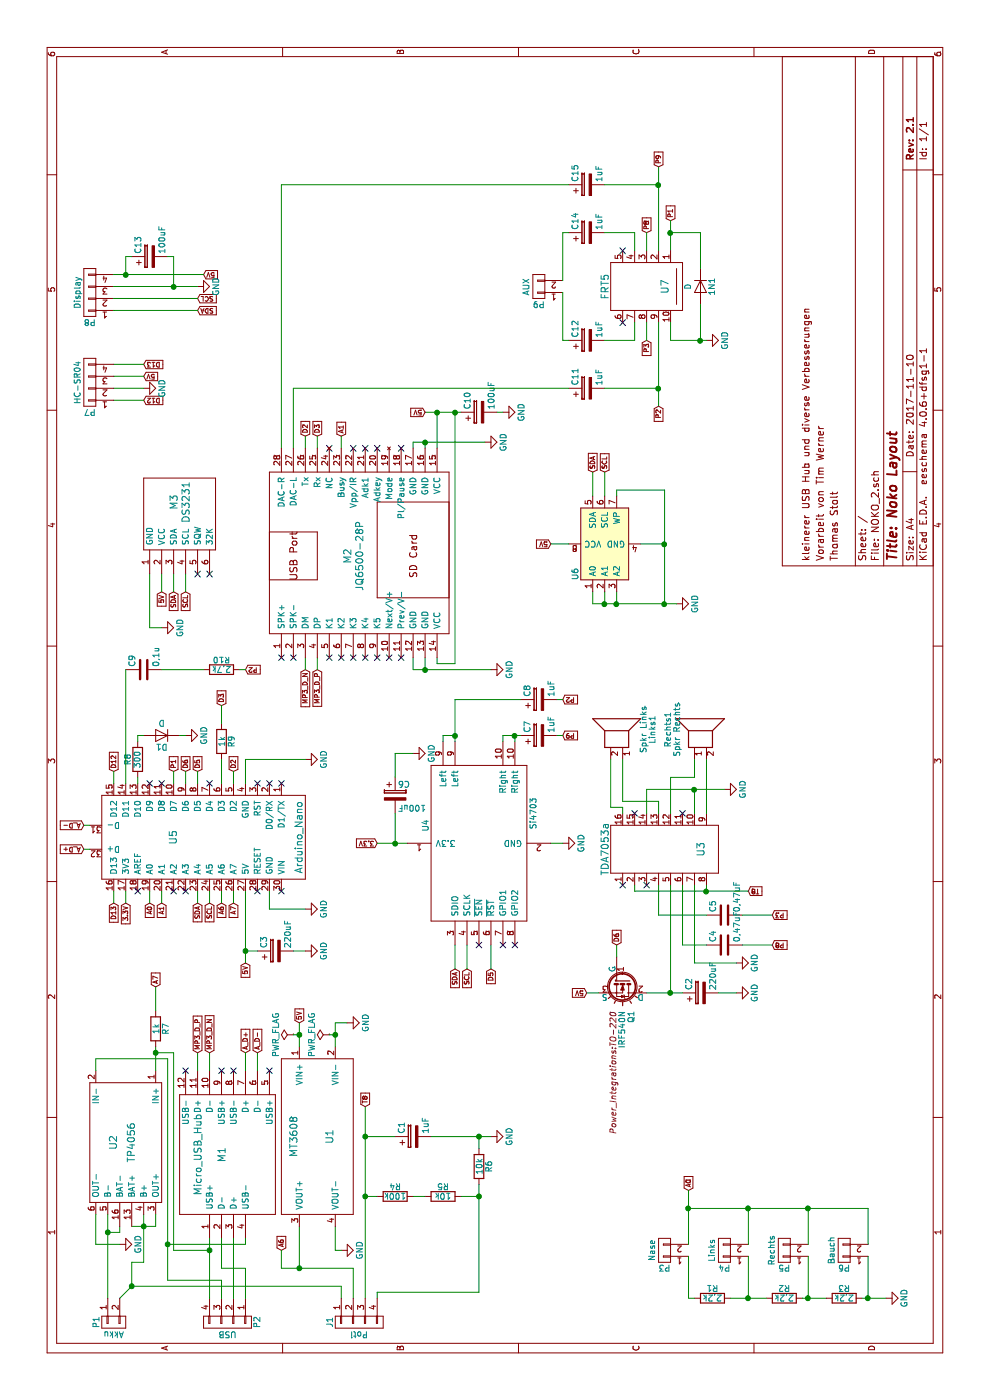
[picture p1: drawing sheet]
EESchema Schematic File Version 2
LIBS:NOKO_2-rescue
LIBS:power
LIBS:device
LIBS:transistors
LIBS:conn
LIBS:linear
LIBS:regul
LIBS:74xx
LIBS:cmos4000
LIBS:adc-dac
LIBS:memory
LIBS:xilinx
LIBS:microcontrollers
LIBS:dsp
LIBS:microchip
LIBS:analog_switches
LIBS:motorola
LIBS:texas
LIBS:intel
LIBS:audio
LIBS:interface
LIBS:digital-audio
LIBS:philips
LIBS:display
LIBS:cypress
LIBS:siliconi
LIBS:opto
LIBS:atmel
LIBS:contrib
LIBS:valves
LIBS:NOKO_2
LIBS:NOKO_2-cache
EELAYER 25 0
EELAYER END
$Descr A4 11693 8268
encoding utf-8
Sheet 1 1
Title "Noko Layout"
Date "2017-11-10"
Rev "2.1"
Comp ""
Comment1 "Thomas Stolt"
Comment2 "Vorarbeit von Tim Werner"
Comment3 "kleinerer USB Hub und diverse Verbesserungen"
Comment4 ""
$EndDescr
$Comp
L CONN_01X02 P1
U 1 1
P 650 950
F 0 "P1" H 650 1100 50  0000 C CNN
F 1 "Akku" V 750 950 50  0000 C CNN
F 2 "Connectors_JST:JST_XH_B02B-XH-A_02x2.50mm_Straight" H 650 950 50  0001 C CNN
F 3 "" H 650 950 50  0000 C CNN
	1    650  950 
	-1   0    0    -1  
$EndComp
Text GLabel 3650 2050 0    39   Input ~ 0
5V
$Comp
L CONN_01X04 P7
U 1 1
P 8500 750
F 0 "P7" H 8500 1000 50  0000 C CNN
F 1 "HC-SR04" V 8600 750 50  0000 C CNN
F 2 "Connectors_JST:JST_XH_B04B-XH-A_04x2.50mm_Straight" H 8500 750 50  0001 C CNN
F 3 "" H 8500 750 50  0000 C CNN
	1    8500 750 
	0    -1   -1   0   
$EndComp
Text GLabel 8550 1200 3    39   Input ~ 0
5V
$Comp
L CONN_01X04 P8
U 1 1
P 9250 750
F 0 "P8" H 9250 1000 50  0000 C CNN
F 1 "Display" V 9350 750 50  0000 C CNN
F 2 "Connectors_JST:JST_XH_B04B-XH-A_04x2.50mm_Straight" H 9250 750 50  0001 C CNN
F 3 "" H 9250 750 50  0000 C CNN
	1    9250 750 
	0    -1   -1   0   
$EndComp
Text GLabel 9400 1700 3    39   Input ~ 0
5V
Text GLabel 6750 1350 0    39   Input ~ 0
5V
Text GLabel 4150 1750 0    39   Input ~ 0
SCL
Text GLabel 4150 1650 0    39   Input ~ 0
SDA
Text GLabel 9100 1650 3    39   Input ~ 0
SDA
Text GLabel 6750 1450 0    39   Input ~ 0
SDA
Text GLabel 9200 1650 3    39   Input ~ 0
SCL
Text GLabel 6750 1550 0    39   Input ~ 0
SCL
$Comp
L CONN_01X02 P3
U 1 1
P 1250 5550
F 0 "P3" H 1250 5700 50  0000 C CNN
F 1 "Nase" V 1350 5550 50  0000 C CNN
F 2 "Connectors_JST:JST_XH_B02B-XH-A_02x2.50mm_Straight" H 1250 5550 50  0001 C CNN
F 3 "" H 1250 5550 50  0000 C CNN
	1    1250 5550
	0    -1   -1   0   
$EndComp
$Comp
L CONN_01X02 P4
U 1 1
P 1250 6050
F 0 "P4" H 1250 6200 50  0000 C CNN
F 1 "Links" V 1350 6050 50  0000 C CNN
F 2 "Connectors_JST:JST_XH_B02B-XH-A_02x2.50mm_Straight" H 1250 6050 50  0001 C CNN
F 3 "" H 1250 6050 50  0000 C CNN
	1    1250 6050
	0    -1   -1   0   
$EndComp
$Comp
L CONN_01X02 P5
U 1 1
P 1250 6550
F 0 "P5" H 1250 6700 50  0000 C CNN
F 1 "Rechts" V 1350 6550 50  0000 C CNN
F 2 "Connectors_JST:JST_XH_B02B-XH-A_02x2.50mm_Straight" H 1250 6550 50  0001 C CNN
F 3 "" H 1250 6550 50  0000 C CNN
	1    1250 6550
	0    -1   -1   0   
$EndComp
$Comp
L CONN_01X02 P6
U 1 1
P 1250 7050
F 0 "P6" H 1250 7200 50  0000 C CNN
F 1 "Bauch" V 1350 7050 50  0000 C CNN
F 2 "Connectors_JST:JST_XH_B02B-XH-A_02x2.50mm_Straight" H 1250 7050 50  0001 C CNN
F 3 "" H 1250 7050 50  0000 C CNN
	1    1250 7050
	0    -1   -1   0   
$EndComp
$Comp
L TDA7053a U3
U 1 1
P 4600 5550
F 0 "U3" H 4600 5250 60  0000 C CNN
F 1 "TDA7053a" H 4600 6050 60  0000 C CNN
F 2 "NOKO_Wetimer:TDA7053a" H 4600 5550 60  0001 C CNN
F 3 "" H 4600 5550 60  0001 C CNN
	1    4600 5550
	1    0    0    -1  
$EndComp
$Comp
L CONN_01X02 P9
U 1 1
P 9300 4500
F 0 "P9" H 9300 4650 50  0000 C CNN
F 1 "AUX" V 9400 4500 50  0000 C CNN
F 2 "Connectors_JST:JST_XH_B02B-XH-A_02x2.50mm_Straight" H 9300 4500 50  0001 C CNN
F 3 "" H 9300 4500 50  0000 C CNN
	1    9300 4500
	0    -1   -1   0   
$EndComp
$Comp
L 24LC256 U6
U 1 1
P 7150 5050
F 0 "U6" H 6900 5300 50  0000 C CNN
F 1 "24LC256" H 7350 5300 50  0001 C CNN
F 2 "Housings_DIP:DIP-8_W7.62mm" H 7200 4800 50  0001 L CNN
F 3 "" H 7150 4950 50  0000 C CNN
	1    7150 5050
	1    0    0    -1  
$EndComp
Text GLabel 7150 4600 1    39   Input ~ 0
5V
Text GLabel 7750 4950 2    39   Input ~ 0
SDA
Text GLabel 7750 5050 2    39   Input ~ 0
SCL
$Comp
L R R8
U 1 1
P 5350 1150
F 0 "R8" V 5430 1150 50  0000 C CNN
F 1 "300" V 5350 1150 50  0000 C CNN
F 2 "Resistors_THT:R_Axial_DIN0207_L6.3mm_D2.5mm_P7.62mm_Horizontal" V 5280 1150 50  0001 C CNN
F 3 "" H 5350 1150 50  0000 C CNN
	1    5350 1150
	0    -1   -1   0   
$EndComp
$Comp
L D D1
U 1 1
P 5550 1350
F 0 "D1" H 5550 1450 50  0000 C CNN
F 1 "D" H 5550 1250 50  0000 C CNN
F 2 "Connectors_JST:JST_XH_B02B-XH-A_02x2.50mm_Straight" H 5550 1350 50  0001 C CNN
F 3 "" H 5550 1350 50  0000 C CNN
	1    5550 1350
	0    -1   -1   0   
$EndComp
$Comp
L IRF540N Q1
U 1 1
P 3500 5200
F 0 "Q1" H 3750 5275 50  0000 L CNN
F 1 "IRF540N" H 3750 5200 50  0000 L CNN
F 2 "Power_Integrations:TO-220" H 3750 5125 50  0000 L CIN
F 3 "" H 3500 5200 50  0000 L CNN
	1    3500 5200
	-1   0    0    1   
$EndComp
Text GLabel 3150 2500 2    39   Input ~ 0
5V
Text GLabel 3400 4900 1    39   Input ~ 0
5V
$Comp
L R R7
U 1 1
P 3100 1300
F 0 "R7" V 3180 1300 50  0000 C CNN
F 1 "1k" V 3100 1300 50  0000 C CNN
F 2 "Resistors_THT:R_Axial_DIN0207_L6.3mm_D2.5mm_P7.62mm_Horizontal" V 3030 1300 50  0001 C CNN
F 3 "" H 3100 1300 50  0000 C CNN
	1    3100 1300
	0    1    1    0   
$EndComp
$Comp
L CP C3
U 1 1
P 3750 2300
F 0 "C3" H 3775 2400 50  0000 L CNN
F 1 "220uF" H 3775 2200 50  0000 L CNN
F 2 "Capacitors_THT:CP_Radial_D8.0mm_P3.80mm" H 3788 2150 50  0001 C CNN
F 3 "" H 3750 2300 50  0000 C CNN
	1    3750 2300
	1    0    0    -1  
$EndComp
Text GLabel 4150 1250 0    39   Input ~ 0
A0
Text GLabel 1750 5750 2    39   Input ~ 0
A0
$Comp
L R R1
U 1 1
P 850 5950
F 0 "R1" V 930 5950 50  0000 C CNN
F 1 "2,2k" V 850 5950 50  0000 C CNN
F 2 "Resistors_THT:R_Axial_DIN0207_L6.3mm_D2.5mm_P7.62mm_Horizontal" V 780 5950 50  0001 C CNN
F 3 "" H 850 5950 50  0000 C CNN
	1    850  5950
	1    0    0    -1  
$EndComp
$Comp
L R R2
U 1 1
P 850 6550
F 0 "R2" V 930 6550 50  0000 C CNN
F 1 "2,2k" V 850 6550 50  0000 C CNN
F 2 "Resistors_THT:R_Axial_DIN0207_L6.3mm_D2.5mm_P7.62mm_Horizontal" V 780 6550 50  0001 C CNN
F 3 "" H 850 6550 50  0000 C CNN
	1    850  6550
	1    0    0    -1  
$EndComp
$Comp
L R R3
U 1 1
P 850 7050
F 0 "R3" V 930 7050 50  0000 C CNN
F 1 "2,2k" V 850 7050 50  0000 C CNN
F 2 "Resistors_THT:R_Axial_DIN0207_L6.3mm_D2.5mm_P7.62mm_Horizontal" V 780 7050 50  0001 C CNN
F 3 "" H 850 7050 50  0000 C CNN
	1    850  7050
	1    0    0    -1  
$EndComp
Text GLabel 4150 950  0    39   Input ~ 0
D13
Text GLabel 8650 1200 3    39   Input ~ 0
D13
Text GLabel 8350 1200 3    39   Input ~ 0
D12
Text GLabel 8050 2850 2    39   Input ~ 0
A1
Text GLabel 5800 1850 2    39   Input ~ 0
D3
Text GLabel 5250 1950 2    39   Input ~ 0
D2
Text GLabel 8050 2650 2    39   Input ~ 0
D3
Text GLabel 8050 2550 2    39   Input ~ 0
D2
$Comp
L R R9
U 1 1
P 5500 1850
F 0 "R9" V 5580 1850 50  0000 C CNN
F 1 "1k" V 5500 1850 50  0000 C CNN
F 2 "Resistors_THT:R_Axial_DIN0207_L6.3mm_D2.5mm_P7.62mm_Horizontal" V 5430 1850 50  0001 C CNN
F 3 "" H 5500 1850 50  0000 C CNN
	1    5500 1850
	0    1    1    0   
$EndComp
Text GLabel 5250 1550 2    39   Input ~ 0
D6
Text GLabel 3800 5150 2    39   Input ~ 0
D6
$Comp
L CP C2
U 1 1
P 3400 5850
F 0 "C2" H 3425 5950 50  0000 L CNN
F 1 "220uF" H 3425 5750 50  0000 L CNN
F 2 "Capacitors_THT:CP_Radial_D8.0mm_P3.80mm" H 3438 5700 50  0001 C CNN
F 3 "" H 3400 5850 50  0000 C CNN
	1    3400 5850
	1    0    0    -1  
$EndComp
$Comp
L CP C10
U 1 1
P 8250 4000
F 0 "C10" H 8275 4100 50  0000 L CNN
F 1 "100uF" H 8275 3900 50  0000 L CNN
F 2 "Capacitors_THT:CP_Radial_D5.0mm_P2.50mm" H 8288 3850 50  0001 C CNN
F 3 "" H 8250 4000 50  0000 C CNN
	1    8250 4000
	1    0    0    -1  
$EndComp
$Comp
L CP C13
U 1 1
P 9550 1250
F 0 "C13" H 9575 1350 50  0000 L CNN
F 1 "100uF" H 9575 1150 50  0000 L CNN
F 2 "Capacitors_THT:CP_Radial_D5.0mm_P2.50mm" H 9588 1100 50  0001 C CNN
F 3 "" H 9550 1250 50  0000 C CNN
	1    9550 1250
	1    0    0    -1  
$EndComp
Text GLabel 4150 1050 0    39   Input ~ 0
3.3V
$Comp
L CP C6
U 1 1
P 5050 3300
F 0 "C6" H 5075 3400 50  0000 L CNN
F 1 "100uF" H 5075 3200 50  0000 L CNN
F 2 "Capacitors_THT:CP_Radial_D5.0mm_P2.50mm" H 5088 3150 50  0001 C CNN
F 3 "" H 5050 3300 50  0000 C CNN
	1    5050 3300
	0    1    1    0   
$EndComp
Text GLabel 9750 5400 2    39   Input ~ 0
P8
Text GLabel 5550 4700 3    39   Input ~ 0
P9
$Comp
L CP C7
U 1 1
P 5550 4500
F 0 "C7" H 5575 4600 50  0000 L CNN
F 1 "1uF" H 5575 4400 50  0000 L CNN
F 2 "Capacitors_THT:CP_Radial_D5.0mm_P2.00mm" H 5588 4350 50  0001 C CNN
F 3 "" H 5550 4500 50  0000 C CNN
	1    5550 4500
	1    0    0    -1  
$EndComp
$Comp
L CP C8
U 1 1
P 5850 4500
F 0 "C8" H 5875 4600 50  0000 L CNN
F 1 "1uF" H 5875 4400 50  0000 L CNN
F 2 "Capacitors_THT:CP_Radial_D5.0mm_P2.00mm" H 5888 4350 50  0001 C CNN
F 3 "" H 5850 4500 50  0000 C CNN
	1    5850 4500
	1    0    0    -1  
$EndComp
Text GLabel 5850 4700 3    39   Input ~ 0
P2
Text GLabel 5250 1650 2    39   Input ~ 0
D5
$Comp
L CP C12
U 1 1
P 8850 4900
F 0 "C12" H 8875 5000 50  0000 L CNN
F 1 "1uF" H 8875 4800 50  0000 L CNN
F 2 "Capacitors_THT:CP_Radial_D5.0mm_P2.00mm" H 8888 4750 50  0001 C CNN
F 3 "" H 8850 4900 50  0000 C CNN
	1    8850 4900
	1    0    0    -1  
$EndComp
$Comp
L CP C14
U 1 1
P 9750 4900
F 0 "C14" H 9775 5000 50  0000 L CNN
F 1 "1uF" H 9775 4800 50  0000 L CNN
F 2 "Capacitors_THT:CP_Radial_D5.0mm_P2.00mm" H 9788 4750 50  0001 C CNN
F 3 "" H 9750 4900 50  0000 C CNN
	1    9750 4900
	1    0    0    -1  
$EndComp
Text GLabel 4150 1950 0    39   Input ~ 0
A7
Text GLabel 3450 1300 2    39   Input ~ 0
A7
Text GLabel 5250 950  2    39   Input ~ 0
D12
$Comp
L C C9
U 1 1
P 6100 1200
F 0 "C9" H 6125 1300 50  0000 L CNN
F 1 "0,1u" H 6125 1100 50  0000 L CNN
F 2 "Capacitors_THT:C_Disc_D3.4mm_W2.1mm_P2.50mm" H 6138 1050 50  0001 C CNN
F 3 "" H 6100 1200 50  0000 C CNN
	1    6100 1200
	1    0    0    -1  
$EndComp
$Comp
L R R10
U 1 1
P 6100 1850
F 0 "R10" V 6180 1850 50  0000 C CNN
F 1 "2,7k" V 6100 1850 50  0000 C CNN
F 2 "Resistors_THT:R_Axial_DIN0207_L6.3mm_D2.5mm_P7.62mm_Horizontal" V 6030 1850 50  0001 C CNN
F 3 "" H 6100 1850 50  0000 C CNN
	1    6100 1850
	1    0    0    -1  
$EndComp
Text GLabel 6100 2050 3    39   Input ~ 0
P2
$Comp
L CP C15
U 1 1
P 10150 4900
F 0 "C15" H 10175 5000 50  0000 L CNN
F 1 "1uF" H 10175 4800 50  0000 L CNN
F 2 "Capacitors_THT:CP_Radial_D5.0mm_P2.00mm" H 10188 4750 50  0001 C CNN
F 3 "" H 10150 4900 50  0000 C CNN
	1    10150 4900
	1    0    0    -1  
$EndComp
$Comp
L CP C11
U 1 1
P 8450 4900
F 0 "C11" H 8475 5000 50  0000 L CNN
F 1 "1uF" H 8475 4800 50  0000 L CNN
F 2 "Capacitors_THT:CP_Radial_D5.0mm_P2.50mm" H 8488 4750 50  0001 C CNN
F 3 "" H 8450 4900 50  0000 C CNN
	1    8450 4900
	1    0    0    -1  
$EndComp
Text GLabel 8850 5400 0    39   Input ~ 0
P3
Text GLabel 9850 5600 2    39   Input ~ 0
P1
$Comp
L C C5
U 1 1
P 4050 6050
F 0 "C5" H 4075 6150 50  0000 L CNN
F 1 "0,47uF" H 4075 5950 50  0000 L CNN
F 2 "Capacitors_THT:C_Disc_D3.4mm_W2.1mm_P2.50mm" H 4088 5900 50  0001 C CNN
F 3 "" H 4050 6050 50  0000 C CNN
	1    4050 6050
	1    0    0    -1  
$EndComp
Text GLabel 4050 6450 3    39   Input ~ 0
P3
$Comp
L C C4
U 1 1
P 3800 6050
F 0 "C4" H 3825 6150 50  0000 L CNN
F 1 "0,47uF" H 3825 5950 50  0000 L CNN
F 2 "Capacitors_THT:C_Disc_D3.4mm_W2.1mm_P2.50mm" H 3838 5900 50  0001 C CNN
F 3 "" H 3800 6050 50  0000 C CNN
	1    3800 6050
	1    0    0    -1  
$EndComp
Text GLabel 3800 6450 3    39   Input ~ 0
P8
Text GLabel 4250 6250 3    39   Input ~ 0
T8
$Comp
L CP C1
U 1 1
P 2200 3450
F 0 "C1" H 2225 3550 50  0000 L CNN
F 1 "1uF" H 2225 3350 50  0000 L CNN
F 2 "Capacitors_THT:CP_Radial_D5.0mm_P2.50mm" H 2238 3300 50  0001 C CNN
F 3 "" H 2200 3450 50  0000 C CNN
	1    2200 3450
	1    0    0    -1  
$EndComp
$Comp
L R R4
U 1 1
P 1700 3300
F 0 "R4" V 1780 3300 50  0000 C CNN
F 1 "100k" V 1700 3300 50  0000 C CNN
F 2 "Resistors_THT:R_Axial_DIN0207_L6.3mm_D2.5mm_P7.62mm_Horizontal" V 1630 3300 50  0001 C CNN
F 3 "" H 1700 3300 50  0000 C CNN
	1    1700 3300
	1    0    0    -1  
$EndComp
$Comp
L R R5
U 1 1
P 1700 3700
F 0 "R5" V 1780 3700 50  0000 C CNN
F 1 "10k" V 1700 3700 50  0000 C CNN
F 2 "Resistors_THT:R_Axial_DIN0207_L6.3mm_D2.5mm_P7.62mm_Horizontal" V 1630 3700 50  0001 C CNN
F 3 "" H 1700 3700 50  0000 C CNN
	1    1700 3700
	1    0    0    -1  
$EndComp
$Comp
L R R6
U 1 1
P 1950 4000
F 0 "R6" V 2030 4000 50  0000 C CNN
F 1 "10k" V 1950 4000 50  0000 C CNN
F 2 "Resistors_THT:R_Axial_DIN0207_L6.3mm_D2.5mm_P7.62mm_Horizontal" V 1880 4000 50  0001 C CNN
F 3 "" H 1950 4000 50  0000 C CNN
	1    1950 4000
	0    1    1    0   
$EndComp
Text GLabel 2450 3050 2    39   Input ~ 0
T8
Text GLabel 4150 1850 0    39   Input ~ 0
A6
NoConn ~ 4300 5200
NoConn ~ 4300 5400
NoConn ~ 4900 5300
NoConn ~ 4900 5700
Text GLabel 5250 1450 2    39   Input ~ 0
P1
$Comp
L D 1N1
U 1 1
P 9300 5850
F 0 "1N1" H 9300 5950 50  0000 C CNN
F 1 "D" H 9300 5750 50  0000 C CNN
F 2 "Diodes_THT:D_DO-41_SOD81_P7.62mm_Horizontal" H 9300 5850 50  0001 C CNN
F 3 "" H 9300 5850 50  0000 C CNN
	1    9300 5850
	-1   0    0    1   
$EndComp
$Comp
L GND #PWR01
U 1 1
P 3150 2900
F 0 "#PWR01" H 3150 2650 50  0001 C CNN
F 1 "GND" H 3150 2750 50  0000 C CNN
F 2 "" H 3150 2900 50  0000 C CNN
F 3 "" H 3150 2900 50  0000 C CNN
	1    3150 2900
	1    0    0    -1  
$EndComp
$Comp
L GND #PWR02
U 1 1
P 2200 4100
F 0 "#PWR02" H 2200 3850 50  0001 C CNN
F 1 "GND" H 2200 3950 50  0000 C CNN
F 2 "" H 2200 4100 50  0000 C CNN
F 3 "" H 2200 4100 50  0000 C CNN
	1    2200 4100
	1    0    0    -1  
$EndComp
$Comp
L GND #PWR03
U 1 1
P 850 7400
F 0 "#PWR03" H 850 7150 50  0001 C CNN
F 1 "GND" H 850 7250 50  0000 C CNN
F 2 "" H 850 7400 50  0000 C CNN
F 3 "" H 850 7400 50  0000 C CNN
	1    850  7400
	1    0    0    -1  
$EndComp
$Comp
L GND #PWR04
U 1 1
P 3400 6150
F 0 "#PWR04" H 3400 5900 50  0001 C CNN
F 1 "GND" H 3400 6000 50  0000 C CNN
F 2 "" H 3400 6150 50  0000 C CNN
F 3 "" H 3400 6150 50  0000 C CNN
	1    3400 6150
	1    0    0    -1  
$EndComp
$Comp
L GND #PWR05
U 1 1
P 5400 3450
F 0 "#PWR05" H 5400 3200 50  0001 C CNN
F 1 "GND" H 5400 3300 50  0000 C CNN
F 2 "" H 5400 3450 50  0000 C CNN
F 3 "" H 5400 3450 50  0000 C CNN
	1    5400 3450
	1    0    0    -1  
$EndComp
$Comp
L GND #PWR06
U 1 1
P 8850 5900
F 0 "#PWR06" H 8850 5650 50  0001 C CNN
F 1 "GND" H 8850 5750 50  0000 C CNN
F 2 "" H 8850 5900 50  0000 C CNN
F 3 "" H 8850 5900 50  0000 C CNN
	1    8850 5900
	1    0    0    -1  
$EndComp
$Comp
L GND #PWR07
U 1 1
P 5100 6050
F 0 "#PWR07" H 5100 5800 50  0001 C CNN
F 1 "GND" H 5100 5900 50  0000 C CNN
F 2 "" H 5100 6050 50  0000 C CNN
F 3 "" H 5100 6050 50  0000 C CNN
	1    5100 6050
	1    0    0    -1  
$EndComp
$Comp
L GND #PWR08
U 1 1
P 5350 2550
F 0 "#PWR08" H 5350 2300 50  0001 C CNN
F 1 "GND" H 5350 2400 50  0000 C CNN
F 2 "" H 5350 2550 50  0000 C CNN
F 3 "" H 5350 2550 50  0000 C CNN
	1    5350 2550
	1    0    0    -1  
$EndComp
$Comp
L GND #PWR09
U 1 1
P 5550 1550
F 0 "#PWR09" H 5550 1300 50  0001 C CNN
F 1 "GND" H 5550 1400 50  0000 C CNN
F 2 "" H 5550 1550 50  0000 C CNN
F 3 "" H 5550 1550 50  0000 C CNN
	1    5550 1550
	1    0    0    -1  
$EndComp
$Comp
L GND #PWR010
U 1 1
P 6650 5650
F 0 "#PWR010" H 6650 5400 50  0001 C CNN
F 1 "GND" H 6650 5500 50  0000 C CNN
F 2 "" H 6650 5650 50  0000 C CNN
F 3 "" H 6650 5650 50  0000 C CNN
	1    6650 5650
	1    0    0    -1  
$EndComp
$Comp
L GND #PWR011
U 1 1
P 6450 1350
F 0 "#PWR011" H 6450 1100 50  0001 C CNN
F 1 "GND" H 6450 1200 50  0000 C CNN
F 2 "" H 6450 1350 50  0000 C CNN
F 3 "" H 6450 1350 50  0000 C CNN
	1    6450 1350
	1    0    0    -1  
$EndComp
$Comp
L GND #PWR012
U 1 1
P 9300 1650
F 0 "#PWR012" H 9300 1400 50  0001 C CNN
F 1 "GND" H 9300 1500 50  0000 C CNN
F 2 "" H 9300 1650 50  0000 C CNN
F 3 "" H 9300 1650 50  0000 C CNN
	1    9300 1650
	1    0    0    -1  
$EndComp
$Comp
L GND #PWR013
U 1 1
P 8450 1200
F 0 "#PWR013" H 8450 950 50  0001 C CNN
F 1 "GND" H 8450 1050 50  0000 C CNN
F 2 "" H 8450 1200 50  0000 C CNN
F 3 "" H 8450 1200 50  0000 C CNN
	1    8450 1200
	1    0    0    -1  
$EndComp
$Comp
L GND #PWR014
U 1 1
P 8250 4200
F 0 "#PWR014" H 8250 3950 50  0001 C CNN
F 1 "GND" H 8250 4050 50  0000 C CNN
F 2 "" H 8250 4200 50  0000 C CNN
F 3 "" H 8250 4200 50  0000 C CNN
	1    8250 4200
	1    0    0    -1  
$EndComp
$Comp
L GND #PWR015
U 1 1
P 8000 4050
F 0 "#PWR015" H 8000 3800 50  0001 C CNN
F 1 "GND" H 8000 3900 50  0000 C CNN
F 2 "" H 8000 4050 50  0000 C CNN
F 3 "" H 8000 4050 50  0000 C CNN
	1    8000 4050
	1    0    0    -1  
$EndComp
Wire Wire Line
	3650 2050 4250 2050
Wire Wire Line
	8550 1200 8550 950 
Wire Wire Line
	8450 1200 8450 950 
Wire Wire Line
	9400 950  9400 1700
Wire Wire Line
	9300 950  9300 1650
Wire Wire Line
	9200 1650 9200 950 
Wire Wire Line
	9100 1650 9100 950 
Wire Wire Line
	6750 4950 6650 4950
Wire Wire Line
	6650 4950 6650 5650
Wire Wire Line
	6750 5050 6650 5050
Connection ~ 6650 5050
Wire Wire Line
	6750 5150 6650 5150
Connection ~ 6650 5150
Wire Wire Line
	7150 5550 7150 5350
Connection ~ 6650 5550
Wire Wire Line
	7600 5150 7550 5150
Wire Wire Line
	7600 5550 7600 5150
Connection ~ 7150 5550
Wire Wire Line
	7150 4750 7150 4600
Wire Wire Line
	7550 4950 7750 4950
Wire Wire Line
	7550 5050 7750 5050
Wire Wire Line
	8350 1200 8350 950 
Wire Wire Line
	3400 4900 3400 5000
Wire Wire Line
	3400 5400 3400 5700
Wire Wire Line
	4250 5300 4250 6250
Wire Wire Line
	3750 2150 3750 2050
Connection ~ 3750 2050
Wire Wire Line
	3750 2450 3750 2550
Wire Wire Line
	1300 5750 1750 5750
Wire Wire Line
	1600 5750 1600 7250
Wire Wire Line
	1600 6250 1300 6250
Connection ~ 1600 5750
Wire Wire Line
	1600 6750 1300 6750
Connection ~ 1600 6250
Wire Wire Line
	1600 7250 1300 7250
Connection ~ 1600 6750
Wire Wire Line
	1200 5750 850  5750
Wire Wire Line
	850  5750 850  5800
Wire Wire Line
	850  6100 850  6400
Wire Wire Line
	850  6700 850  6900
Wire Wire Line
	1200 6250 850  6250
Connection ~ 850  6250
Wire Wire Line
	1200 6750 850  6750
Connection ~ 850  6750
Wire Wire Line
	1200 7250 850  7250
Wire Wire Line
	850  7200 850  7400
Connection ~ 850  7250
Wire Wire Line
	8650 1200 8650 950 
Wire Wire Line
	3800 5150 3700 5150
Connection ~ 3400 5600
Wire Wire Line
	3400 6000 3400 6150
Wire Wire Line
	9550 1100 9550 1050
Wire Wire Line
	9550 1050 9400 1050
Connection ~ 9400 1050
Wire Wire Line
	9550 1400 9550 1450
Wire Wire Line
	9550 1450 9300 1450
Connection ~ 9300 1450
Wire Wire Line
	6100 1350 6100 1700
Wire Wire Line
	6100 2000 6100 2050
Wire Wire Line
	4050 5500 4050 5900
Wire Wire Line
	4050 6200 4050 6450
Wire Wire Line
	3800 5700 3800 5900
Wire Wire Line
	3800 6200 3800 6450
Connection ~ 4250 5900
Wire Wire Line
	1700 3550 1700 3450
Wire Wire Line
	5100 5400 5100 6050
Connection ~ 5100 5800
Wire Wire Line
	6650 5550 7600 5550
$Comp
L GND #PWR016
U 1 1
P 4100 2550
F 0 "#PWR016" H 4100 2300 50  0001 C CNN
F 1 "GND" H 4100 2400 50  0000 C CNN
F 2 "" H 4100 2550 50  0000 C CNN
F 3 "" H 4100 2550 50  0000 C CNN
	1    4100 2550
	1    0    0    -1  
$EndComp
$Comp
L GND #PWR017
U 1 1
P 3750 2550
F 0 "#PWR017" H 3750 2300 50  0001 C CNN
F 1 "GND" H 3750 2400 50  0000 C CNN
F 2 "" H 3750 2550 50  0000 C CNN
F 3 "" H 3750 2550 50  0000 C CNN
	1    3750 2550
	1    0    0    -1  
$EndComp
$Comp
L GND #PWR018
U 1 1
P 4650 4700
F 0 "#PWR018" H 4650 4450 50  0001 C CNN
F 1 "GND" H 4650 4550 50  0000 C CNN
F 2 "" H 4650 4700 50  0001 C CNN
F 3 "" H 4650 4700 50  0001 C CNN
	1    4650 4700
	1    0    0    -1  
$EndComp
$Comp
L Si4703 U4
U 1 1
P 4650 3950
F 0 "U4" H 4800 4350 50  0000 C CNN
F 1 "Si4703" H 4900 3450 50  0000 C CNN
F 2 "NOKO_2:Si4703" H 4650 3950 50  0001 C CNN
F 3 "" H 4650 3950 50  0001 C CNN
	1    4650 3950
	1    0    0    -1  
$EndComp
Wire Wire Line
	4650 4600 4650 4700
Text GLabel 4650 3150 1    39   Input ~ 0
3.3V
Wire Wire Line
	4650 3150 4650 3400
Text GLabel 3600 3800 0    39   Input ~ 0
SDA
Wire Wire Line
	3600 3800 3800 3800
Text GLabel 3600 3900 0    39   Input ~ 0
SCL
Wire Wire Line
	3800 3900 3600 3900
Text GLabel 3600 4100 0    39   Input ~ 0
D5
Wire Wire Line
	3800 4100 3600 4100
$Comp
L Arduino_Nano U5
U 1 1
P 4700 1650
F 0 "U5" H 4700 1450 60  0000 C CNN
F 1 "Arduino_Nano" H 4700 2500 60  0000 C CNN
F 2 "NOKO_2:Arduino_Nano" H 4700 1650 60  0001 C CNN
F 3 "" H 4700 1650 60  0001 C CNN
	1    4700 1650
	-1   0    0    1   
$EndComp
Wire Wire Line
	4150 950  4250 950 
Wire Wire Line
	4150 1050 4250 1050
NoConn ~ 4250 1150
NoConn ~ 4250 1450
NoConn ~ 4250 1550
NoConn ~ 4250 2150
NoConn ~ 4250 2350
NoConn ~ 5150 2350
NoConn ~ 5150 2250
NoConn ~ 5150 2150
NoConn ~ 5150 1350
NoConn ~ 5150 1250
Wire Wire Line
	4150 1250 4250 1250
Wire Wire Line
	4150 1650 4250 1650
Wire Wire Line
	4150 1750 4250 1750
Wire Wire Line
	4150 1850 4250 1850
Wire Wire Line
	4150 1950 4250 1950
Wire Wire Line
	4250 2250 4100 2250
Wire Wire Line
	4100 2250 4100 2550
Wire Wire Line
	5150 2050 5350 2050
Wire Wire Line
	5350 2050 5350 2550
Wire Wire Line
	5250 1950 5150 1950
Wire Wire Line
	5800 1850 5650 1850
Wire Wire Line
	5350 1850 5150 1850
Wire Wire Line
	5250 1650 5150 1650
Wire Wire Line
	5250 1550 5150 1550
Wire Wire Line
	5250 1450 5150 1450
Wire Wire Line
	5550 1500 5550 1550
Wire Wire Line
	5500 1150 5550 1150
Wire Wire Line
	5550 1150 5550 1200
Wire Wire Line
	5150 1150 5200 1150
Wire Wire Line
	5150 950  5250 950 
Wire Wire Line
	6100 1050 5150 1050
$Comp
L DS3231 M3
U 1 1
P 7500 1500
F 0 "M3" H 7500 1550 60  0000 C CNN
F 1 "DS3231" H 7500 1450 60  0000 C CNN
F 2 "NOKO_2:DS3231" H 7500 1500 60  0001 C CNN
F 3 "" H 7500 1500 60  0001 C CNN
	1    7500 1500
	1    0    0    -1  
$EndComp
Wire Wire Line
	6900 1250 6450 1250
Wire Wire Line
	6450 1250 6450 1350
Wire Wire Line
	6900 1350 6750 1350
Wire Wire Line
	6900 1450 6750 1450
Wire Wire Line
	6900 1550 6750 1550
NoConn ~ 6900 1650
NoConn ~ 6900 1750
NoConn ~ 7950 3050
NoConn ~ 7950 2950
NoConn ~ 7950 2750
Wire Wire Line
	8000 3450 8000 4050
NoConn ~ 6200 3350
NoConn ~ 6200 3250
NoConn ~ 6200 3150
NoConn ~ 6200 3050
NoConn ~ 6200 2950
NoConn ~ 6200 2850
NoConn ~ 6200 2750
NoConn ~ 3800 4000
NoConn ~ 3800 4200
NoConn ~ 3800 4300
Wire Wire Line
	5500 4300 5550 4300
Wire Wire Line
	5550 4200 5550 4350
Wire Wire Line
	5550 4650 5550 4700
Wire Wire Line
	5850 4700 5850 4650
Wire Wire Line
	5850 3800 5850 4350
Wire Wire Line
	5500 3800 5850 3800
$Comp
L CONN_01X04 P2
U 1 1
P 650 1900
F 0 "P2" H 650 2150 50  0000 C CNN
F 1 "USB" V 750 1900 50  0000 C CNN
F 2 "Connectors_JST:JST_XH_B04B-XH-A_04x2.50mm_Straight" H 650 1900 50  0001 C CNN
F 3 "" H 650 1900 50  0000 C CNN
	1    650  1900
	-1   0    0    1   
$EndComp
Wire Wire Line
	8250 4200 8250 4150
Wire Wire Line
	7950 3650 8250 3650
Wire Wire Line
	8250 3550 8250 3850
Wire Wire Line
	8000 3450 7950 3450
Wire Wire Line
	7950 3550 8000 3550
Connection ~ 8000 3550
NoConn ~ 6200 2450
NoConn ~ 6200 2350
$Comp
L GND #PWR019
U 1 1
P 6100 4100
F 0 "#PWR019" H 6100 3850 50  0001 C CNN
F 1 "GND" H 6100 3950 50  0000 C CNN
F 2 "" H 6100 4100 50  0000 C CNN
F 3 "" H 6100 4100 50  0000 C CNN
	1    6100 4100
	1    0    0    -1  
$EndComp
Wire Wire Line
	6100 3450 6100 4100
Wire Wire Line
	6100 3550 6200 3550
Wire Wire Line
	6200 3450 6100 3450
Connection ~ 6100 3550
Wire Wire Line
	7950 2350 10150 2350
Wire Wire Line
	10150 2350 10150 4750
Wire Wire Line
	8450 4750 8450 2450
Wire Wire Line
	8450 2450 7950 2450
Wire Wire Line
	8050 2550 7950 2550
Wire Wire Line
	7950 2650 8050 2650
Wire Wire Line
	7950 2850 8050 2850
NoConn ~ 7950 3150
NoConn ~ 7950 3350
Text GLabel 8250 3550 1    39   Input ~ 0
5V
Wire Wire Line
	6200 3650 6150 3650
Wire Wire Line
	6150 3650 6150 3800
Wire Wire Line
	6150 3800 8250 3800
Connection ~ 8250 3800
Connection ~ 8250 3650
Wire Wire Line
	5500 3700 5550 3700
Wire Wire Line
	5550 3700 5550 3800
Connection ~ 5550 3800
Wire Wire Line
	5500 4200 5550 4200
Connection ~ 5550 4300
Wire Wire Line
	2200 3050 2200 3300
Wire Wire Line
	1700 3050 1700 3150
Wire Wire Line
	1700 3850 1700 4000
Wire Wire Line
	900  4000 1800 4000
Wire Wire Line
	2100 4000 2200 4000
Wire Wire Line
	2200 3600 2200 4100
Connection ~ 2200 4000
Wire Wire Line
	900  3150 900  4000
Connection ~ 1700 4000
Wire Wire Line
	850  3050 2450 3050
Connection ~ 1700 3050
Connection ~ 2200 3050
Wire Wire Line
	8850 4750 8850 4700
Wire Wire Line
	8850 4700 9250 4700
Wire Wire Line
	9750 4750 9750 4700
Wire Wire Line
	9750 4700 9350 4700
Wire Wire Line
	9750 5300 9750 5050
Wire Wire Line
	8850 5300 8850 5050
Wire Wire Line
	10150 5500 10150 5050
Wire Wire Line
	8450 5500 8450 5050
Text GLabel 10300 5500 2    39   Input ~ 0
P9
Text GLabel 8300 5500 0    39   Input ~ 0
P2
$Comp
L Speaker Links1
U 1 1
P 5550 5200
F 0 "Links1" H 5600 5425 50  0000 C BNN
F 1 "Spkr Links" H 5600 5350 50  0000 C BNN
F 2 "Connectors_JST:JST_XH_B02B-XH-A_02x2.50mm_Straight" H 5550 5000 50  0001 C CNN
F 3 "" H 5540 5150 50  0001 C CNN
	1    5550 5200
	1    0    0    1   
$EndComp
Wire Wire Line
	4950 5200 4950 5100
Wire Wire Line
	5000 5500 5000 5200
Wire Wire Line
	5000 5200 5350 5200
$Comp
L Speaker Rechts1
U 1 1
P 5550 5800
F 0 "Rechts1" H 5600 6025 50  0000 C CNN
F 1 "Spkr Rechts" H 5600 5950 50  0000 C CNN
F 2 "Connectors_JST:JST_XH_B02B-XH-A_02x2.50mm_Straight" H 5550 5600 50  0001 C CNN
F 3 "" H 5540 5750 50  0001 C CNN
	1    5550 5800
	1    0    0    -1  
$EndComp
Wire Wire Line
	5200 5600 5200 5800
Wire Wire Line
	5200 5800 5350 5800
$Comp
L CONN_01X04 J1
U 1 1
P 650 3000
F 0 "J1" H 650 3250 50  0000 C CNN
F 1 "Poti" V 750 3000 50  0000 C CNN
F 2 "Connectors_JST:JST_XH_B04B-XH-A_04x2.50mm_Straight" H 650 3000 50  0001 C CNN
F 3 "" H 650 3000 50  0001 C CNN
	1    650  3000
	-1   0    0    -1  
$EndComp
Wire Wire Line
	900  3150 850  3150
Wire Wire Line
	8850 5600 8850 5900
Wire Wire Line
	9150 5850 8850 5850
Connection ~ 8850 5850
Wire Wire Line
	9600 5600 9850 5600
Wire Wire Line
	9450 5850 9750 5850
Wire Wire Line
	9750 5850 9750 5600
Connection ~ 9750 5600
Text GLabel 2900 1750 2    39   Input ~ 0
MP3_D_N
Text GLabel 2900 1650 2    39   Input ~ 0
MP3_D_P
Text GLabel 6100 2650 0    39   Input ~ 0
MP3_D_P
Text GLabel 6100 2550 0    39   Input ~ 0
MP3_D_N
Wire Wire Line
	6100 2550 6200 2550
Wire Wire Line
	6200 2650 6100 2650
NoConn ~ 5150 1750
Text GLabel 4150 1350 0    39   Input ~ 0
A1
Wire Wire Line
	4150 1350 4250 1350
Wire Wire Line
	1150 1200 1550 1200
Wire Wire Line
	1450 1100 1450 1300
Wire Wire Line
	1400 1000 1450 1000
$Comp
L GND #PWR020
U 1 1
P 1250 2850
F 0 "#PWR020" H 1250 2600 50  0001 C CNN
F 1 "GND" H 1250 2700 50  0000 C CNN
F 2 "" H 1250 2850 50  0000 C CNN
F 3 "" H 1250 2850 50  0000 C CNN
	1    1250 2850
	1    0    0    -1  
$EndComp
Wire Wire Line
	1450 2800 1250 2800
Wire Wire Line
	1250 2800 1250 2850
$Comp
L GND #PWR021
U 1 1
P 1300 1000
F 0 "#PWR021" H 1300 750 50  0001 C CNN
F 1 "GND" H 1300 850 50  0000 C CNN
F 2 "" H 1300 1000 50  0000 C CNN
F 3 "" H 1300 1000 50  0000 C CNN
	1    1300 1000
	1    0    0    -1  
$EndComp
$Comp
L TP4056 U2
U 1 1
P 2150 1050
F 0 "U2" H 2150 950 60  0000 C CNN
F 1 "TP4056" H 2150 1100 60  0000 C CNN
F 2 "NOKO_Wetimer:TP4056" H 2100 950 60  0001 C CNN
F 3 "" H 2100 950 60  0001 C CNN
	1    2150 1050
	-1   0    0    1   
$EndComp
Wire Wire Line
	4650 3300 4900 3300
Connection ~ 4650 3300
Wire Wire Line
	5200 3300 5400 3300
Wire Wire Line
	5400 3300 5400 3450
Wire Wire Line
	1100 2950 850  2950
Wire Wire Line
	1100 2500 1450 2500
Text GLabel 1250 2350 2    39   Input ~ 0
A6
$Comp
L Micro_USB_Hub M1
U 1 1
P 2050 1900
F 0 "M1" H 2050 1950 60  0000 C CNN
F 1 "Micro_USB_Hub" H 2050 2150 60  0000 C CNN
F 2 "NOKO_2:Micro-USB-Hub" H 2050 1900 60  0001 C CNN
F 3 "" H 2050 1900 60  0001 C CNN
	1    2050 1900
	1    0    0    -1  
$EndComp
Text GLabel 4600 700  1    39   Input ~ 0
A_D+
Text GLabel 4800 700  1    39   Input ~ 0
A_D-
Text GLabel 2900 2150 2    39   Input ~ 0
A_D-
Text GLabel 2900 2050 2    39   Input ~ 0
A_D+
$Comp
L JQ6500-28P M2
U 1 1
P 7050 2950
F 0 "M2" H 7050 3000 60  0000 C CNN
F 1 "JQ6500-28P" H 7050 2900 60  0000 C CNN
F 2 "NOKO_2:JQ6500-28P" H 7050 2950 60  0001 C CNN
F 3 "" H 7050 2950 60  0001 C CNN
	1    7050 2950
	1    0    0    -1  
$EndComp
Wire Wire Line
	850  900  1550 900 
Wire Wire Line
	1450 1300 1550 1300
Connection ~ 1450 1200
Wire Wire Line
	1150 1100 1150 1200
Wire Wire Line
	850  1000 950  1100
Wire Wire Line
	950  1100 1150 1100
Wire Wire Line
	1300 1000 1300 800 
Wire Wire Line
	1300 800  1550 800 
Wire Wire Line
	1400 1000 1400 900 
Connection ~ 1400 900 
Wire Wire Line
	950  2850 850  2850
Wire Wire Line
	2750 1300 2950 1300
Wire Wire Line
	3250 1300 3450 1300
Wire Wire Line
	2750 800  2850 800 
Connection ~ 1100 2500
Wire Wire Line
	1100 2350 1100 2950
Wire Wire Line
	1250 2350 1100 2350
Wire Wire Line
	950  1100 950  2850
Connection ~ 950  1100
$Comp
L PWR_FLAG #FLG022
U 1 1
P 3050 2450
F 0 "#FLG022" H 3050 2525 50  0001 C CNN
F 1 "PWR_FLAG" H 3050 2600 50  0000 C CNN
F 2 "" H 3050 2450 50  0001 C CNN
F 3 "" H 3050 2450 50  0001 C CNN
	1    3050 2450
	1    0    0    -1  
$EndComp
$Comp
L PWR_FLAG #FLG023
U 1 1
P 3050 2750
F 0 "#FLG023" H 3050 2825 50  0001 C CNN
F 1 "PWR_FLAG" H 3050 2900 50  0000 C CNN
F 2 "" H 3050 2750 50  0001 C CNN
F 3 "" H 3050 2750 50  0001 C CNN
	1    3050 2750
	1    0    0    -1  
$EndComp
$Comp
L FRT5 U7
U 1 1
P 9300 5400
F 0 "U7" H 9300 5250 60  0000 C CNN
F 1 "FRT5" H 9300 5750 60  0000 C CNN
F 2 "NOKO_Wetimer:Printrelais_ST03" H 9300 5400 60  0001 C CNN
F 3 "" H 9300 5400 60  0001 C CNN
	1    9300 5400
	1    0    0    -1  
$EndComp
Wire Wire Line
	8850 5300 9000 5300
Wire Wire Line
	9600 5300 9750 5300
NoConn ~ 9000 5200
NoConn ~ 9600 5200
Wire Wire Line
	8850 5400 9000 5400
Wire Wire Line
	9750 5400 9600 5400
Wire Wire Line
	9000 5600 8850 5600
Wire Wire Line
	8300 5500 9000 5500
Connection ~ 8450 5500
Wire Wire Line
	9600 5500 10300 5500
Connection ~ 10150 5500
$Comp
L GND #PWR024
U 1 1
P 3650 6150
F 0 "#PWR024" H 3650 5900 50  0001 C CNN
F 1 "GND" H 3650 6000 50  0000 C CNN
F 2 "" H 3650 6150 50  0000 C CNN
F 3 "" H 3650 6150 50  0000 C CNN
	1    3650 6150
	1    0    0    -1  
$EndComp
Wire Wire Line
	3650 5800 3650 6150
Wire Wire Line
	4600 750  4600 700 
Wire Wire Line
	4800 750  4800 700 
$Comp
L MT3608 U1
U 1 1
P 2300 2650
F 0 "U1" H 2200 2550 60  0000 C CNN
F 1 "MT3608" H 2200 2850 60  0000 C CNN
F 2 "" H 2200 3050 60  0001 C CNN
F 3 "" H 2200 3050 60  0001 C CNN
	1    2300 2650
	1    0    0    -1  
$EndComp
Wire Wire Line
	2950 2500 3150 2500
Wire Wire Line
	3050 2450 3050 2500
Connection ~ 3050 2500
Wire Wire Line
	2950 2800 3150 2800
Wire Wire Line
	3150 2800 3150 2900
Wire Wire Line
	3050 2750 3050 2800
Connection ~ 3050 2800
Wire Wire Line
	4250 5900 4300 5900
Wire Wire Line
	4300 5800 3650 5800
Wire Wire Line
	4300 5700 3800 5700
Wire Wire Line
	4300 5600 3400 5600
Wire Wire Line
	4300 5500 4050 5500
Wire Wire Line
	4300 5300 4250 5300
Wire Wire Line
	4950 5100 5350 5100
Wire Wire Line
	4950 5200 4900 5200
Wire Wire Line
	4900 5400 5100 5400
Wire Wire Line
	5000 5500 4900 5500
Wire Wire Line
	5200 5600 4900 5600
Wire Wire Line
	5100 5800 4900 5800
Wire Wire Line
	5350 5900 4900 5900
Wire Wire Line
	2750 2050 2900 2050
Wire Wire Line
	2750 2150 2900 2150
Wire Wire Line
	2750 1750 2900 1750
Wire Wire Line
	2750 1650 2900 1650
NoConn ~ 2750 1850
NoConn ~ 2750 1550
NoConn ~ 2750 1950
NoConn ~ 2750 2250
Wire Wire Line
	850  1750 1350 1750
Wire Wire Line
	850  1950 1350 1950
Wire Wire Line
	850  2050 1100 2050
Wire Wire Line
	1100 2050 1100 1850
Wire Wire Line
	1100 1850 1350 1850
Wire Wire Line
	850  1850 1000 1850
Wire Wire Line
	1300 1400 1300 2050
Wire Wire Line
	1300 2050 1350 2050
Wire Wire Line
	2850 800  2850 1400
Wire Wire Line
	2850 1400 1000 1400
Wire Wire Line
	1000 1400 1000 1850
Connection ~ 1300 1400
Wire Wire Line
	2900 1450 2900 1300
Wire Wire Line
	1250 1450 2900 1450
Connection ~ 2900 1300
Wire Wire Line
	1250 1450 1250 1750
Connection ~ 1250 1750
$EndSCHEMATC
